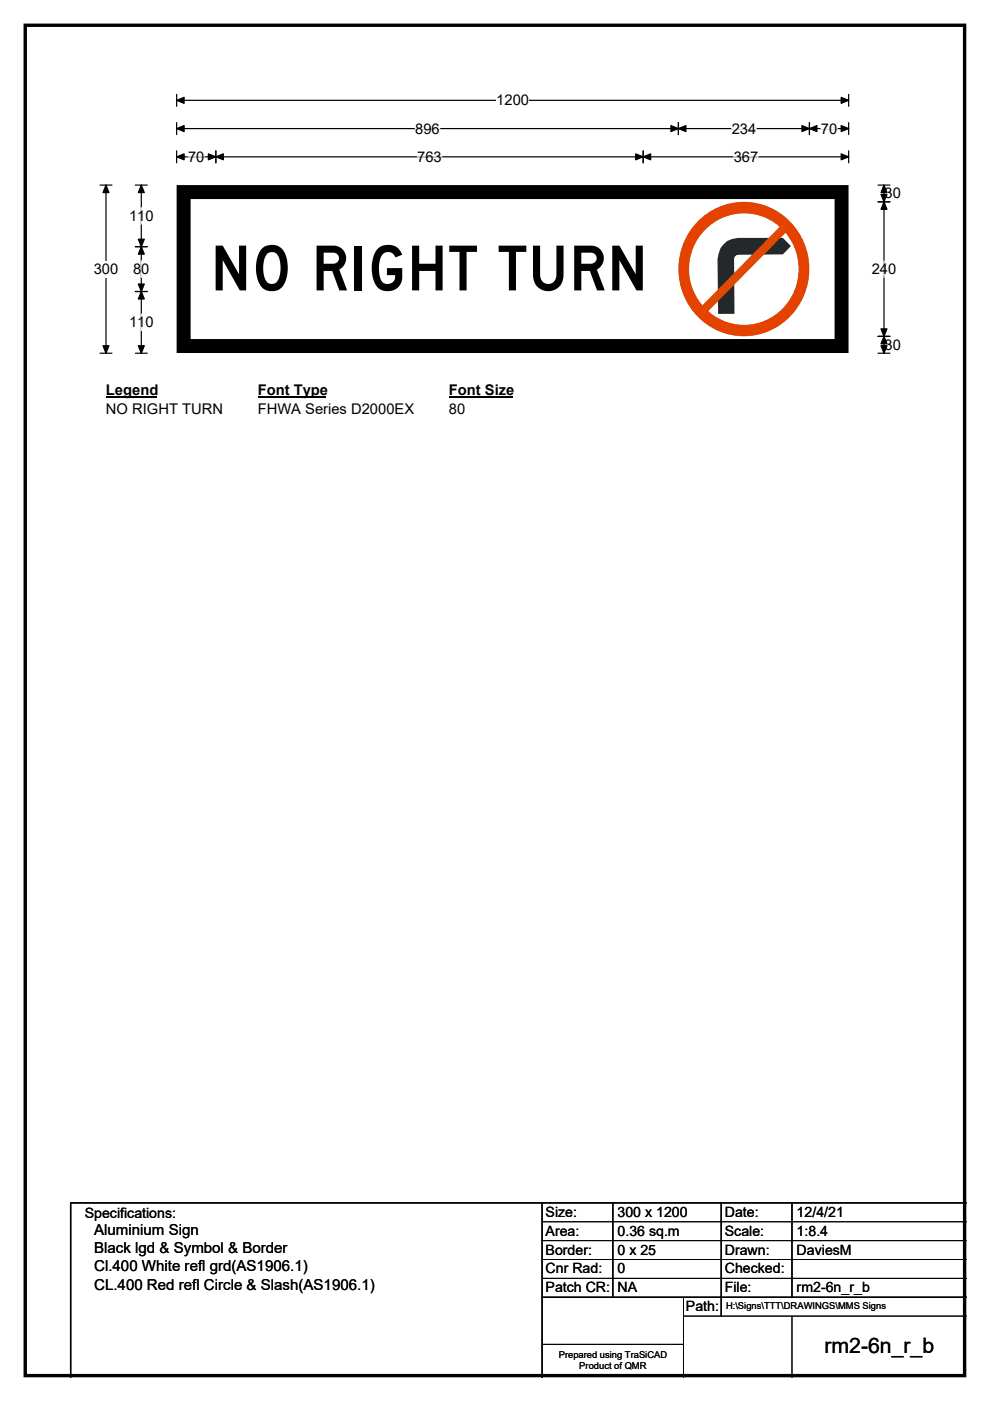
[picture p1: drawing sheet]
<svg xmlns="http://www.w3.org/2000/svg" width="210mm" height="297mm" viewBox="0 0 210 297" stroke-linecap="round" stroke-linejoin="round" font-family="sans-serif">
<path d="M5.4 5.4h199.2v286.3h-199.2z" fill="none" stroke="#000" stroke-width=".72"/>
<path d="M37.5 21.3h142.5M37.5 20v2.5M180 20v2.5" fill="none" stroke="#000" stroke-width=".25"/>
<path d="M37.5 21.3l1.6-.7v1.3zM178.4 20.6l1.6 .7-1.6 .6z" fill="#000" stroke="#000" stroke-width=".25"/>
<path d="M105.3 19.5h6.9v3.5h-6.9z" fill="#fff"/>
<g fill="none" stroke="#000" stroke-width=".25">
<path d="M21.2 39.2h2.5M22.5 39.2v35.7M37.5 27.3h142.5M37.5 26v2.5M37.5 32v2.5M37.5 33.3h142.5M45.8 32v2.5M136.4 32v2.5M143.9 26v2.5M171.7 26v2.5M180 26v2.5M180 32v2.5"/>
<path d="M21.2 74.9h2.5"/>
</g>
<g fill="#000" stroke="#000" stroke-width=".25">
<path d="M22.5 39.2l.6 1.6h-1.3zM37.5 27.3l1.6-.7v1.3zM37.5 33.3l1.6-.7v1.3zM45.8 33.3l1.6-.7v1.3zM44.2 32.6l1.6 .7-1.6 .6zM134.8 32.6l1.6 .7-1.6 .6zM136.4 33.3l1.6-.7v1.3zM143.9 27.3l1.6-.7v1.3zM142.3 26.6l1.6 .7-1.6 .6zM170.1 26.6l1.6 .7-1.6 .6zM171.7 27.3l1.6-.7v1.3zM178.4 26.6l1.6 .7-1.6 .6z"/>
<path d="M178.4 32.6l1.6 .7-1.6 .6zM21.8 73.3h1.3l-.6 1.6z"/>
</g>
<path d="M39.9 33.3h3.4M88.1 27.3h5.2M88.5 33.3h5.2M155.2 27.3h5.2M155.6 33.3h5.2M174.1 27.3h3.5" fill="none" stroke="#fff" stroke-width=".25"/>
<path d="M19.9 55.3h5.2v3.5h-5.2z" fill="#fff"/>
<path d="M28.7 39.2h2.5M30 39.2v35.7M186.2 39.2h2.6M187.5 39.2v35.7M28.7 52.3h2.5M186.2 42.8h2.6M28.7 61.8h2.5M28.7 74.9h2.5M186.2 74.9h2.6M186.2 71.3h2.6" fill="none" stroke="#000" stroke-width=".25"/>
<path d="M30 39.2l.6 1.6h-1.3zM187.5 39.2l.6 1.6h-1.2zM30 52.3l.6 1.6h-1.3zM29.3 50.7h1.3l-.6 1.6zM187.5 42.8l.6 1.6h-1.2zM186.9 41.2h1.2l-.6 1.6zM29.3 60.2h1.3l-.6 1.6zM30 61.8l.6 1.6h-1.3zM29.3 73.3h1.3l-.6 1.6zM186.9 69.7h1.2l-.6 1.6zM187.5 71.3l.6 1.6h-1.2zM186.9 73.3h1.2l-.6 1.6z" fill="#000" stroke="#000" stroke-width=".25"/>
<path d="M30 44v3.5M30 55.3v3.5M187.5 55.3v3.5M30 66.6v3.5" fill="none" stroke="#fff" stroke-width=".25"/>
<path d="M22.5 80.9h10.7v3.5h-10.7z" fill="#fff"/>
<path d="M22.5 84.2h10.7" fill="none" stroke="#000" stroke-width=".32"/>
<path d="M54.7 80.9h14.4v3.5h-14.4z" fill="#fff"/>
<path d="M54.7 84.2h14.4" fill="none" stroke="#000" stroke-width=".32"/>
<path d="M95.2 80.9h13.5v3.5h-13.5z" fill="#fff"/>
<path d="M95.2 84.2h13.5" fill="none" stroke="#000" stroke-width=".32"/>
<g fill="#fff">
<path d="M22.5 85.1h24.7v3.5h-24.7z"/>
<path d="M54.7 85.1h33v3.5h-33z"/>
<path d="M95.2 85.1h3.5v3.5h-3.5z"/>
<path d="M37.5 39.3h142.5v35.6h-142.5z"/>
</g>
<path d="M37.5 39.2h142.5v35.7h-142.5z" fill="none" stroke="#fff" stroke-width=".21"/>
<path d="M38.9 40.7h139.6v32.7h-139.6z" fill="none" stroke="#000" stroke-width="3"/>
<path d="M148.5 46.5a13.9 13.9 0 0 1 16.4-1.7 13.9 13.9 0 0 1 6.4 15.3 13.9 13.9 0 0 1-15.1 11.1 13.9 13.9 0 0 1-12.3-14.2 14.4 14.4 0 0 1 4.6-10.5z" fill-rule="evenodd" fill="#e54200"/>
<path d="M149.6 48.7a11.6 11.6 0 0 1 14.5-1.6 11.6 11.6 0 0 1 4.6 13.9 11.6 11.6 0 0 1-13.7 7.5 11.6 11.6 0 0 1-8.8-12.8 11.8 11.8 0 0 1 3.4-7z" fill-rule="evenodd" fill="#fff"/>
<path d="M153.4 51.9l.8-.8 1.1-.4 1.2-.3h9.6l1.6 1.8-1.6 1.7-9.4 .1a.95 .95 0 0 0-1 1.1l.1 11.4h-3.5l-.1-11.5 .6-2.4z" fill-rule="evenodd" fill="#23282b"/>
<path d="M166 47.4l1.2 1.3-17.6 17.8-1.2-1.2z" fill="#e14801"/>
<path d="M115 255v37M130 255v20M153 255v24M168 255v20M205 255h-190v37M115 275h90" fill="none" stroke="#000" stroke-width=".3"/>
<path d="M115 259h90M115 263h90M115 267h90M115 271h90M145 279h60M145 275v17M168 279v13M115 285h30" fill="none" stroke="#000" stroke-width=".21"/>
<text font-size="13.2" x="44.6" y="61.6">NO RIGHT TURN</text>
<text font-size="4.5" x="174.9" y="286.9">rm2-6n_r_b</text>
<g font-size="3.2">
<text x="20" y="261.9">Aluminium Sign</text>
<text x="20" y="265.7">Black lgd &amp; Symbol &amp; Border</text>
<text x="20" y="269.6">Cl.400 White refl grd(AS1906.1)</text>
<text x="20" y="273.4">CL.400 Red refl Circle &amp; Slash(AS1906.1)</text>
</g>
<g font-size="3.1">
<text x="105.3" y="22.3">1200</text>
<text x="88.1" y="28.3">896</text>
<text x="155.2" y="28.3">234</text>
<text x="174.1" y="28.3">70</text>
<text x="39.9" y="34.3">70</text>
<text x="88.5" y="34.3">763</text>
<text x="155.6" y="34.3">367</text>
<text x="27.4" y="46.8">110</text>
<text x="187.6" y="42.1">30</text>
<text x="19.9" y="58.1">300</text>
<text x="28.2" y="58.1">80</text>
<text x="184.9" y="58.1">240</text>
<text x="27.4" y="69.4">110</text>
<text x="187.6" y="74.1">30</text>
<text x="22.5" y="83.7">Legend</text>
<text x="54.7" y="83.7">Font Type</text>
<text x="95.2" y="83.7">Font Size</text>
<text x="22.5" y="87.9">NO RIGHT TURN</text>
<text x="54.7" y="87.9">FHWA Series D2000EX</text>
<text x="95.2" y="87.9">80</text>
</g>
<g font-size="3">
<text x="115.7" y="258">Size:</text>
<text x="131" y="258">300 x 1200</text>
<text x="153.7" y="258">Date:</text>
<text x="169" y="258">12/4/21</text>
<text x="18" y="258.2">Specifications:</text>
<text x="115.7" y="262">Area:</text>
<text x="131" y="262">0.36 sq.m</text>
<text x="153.7" y="262">Scale:</text>
<text x="169" y="262">1:8.4</text>
<text x="115.7" y="266">Border:</text>
<text x="115.7" y="270">Cnr Rad:</text>
<text x="131" y="266">0 x 25</text>
<text x="131" y="270">0</text>
<text x="153.7" y="266">Drawn:</text>
<text x="153.7" y="270">Checked:</text>
<text x="169" y="266">DaviesM</text>
<text x="115.7" y="274">Patch CR:</text>
<text x="131" y="274">NA</text>
<text x="153.7" y="274">File:</text>
<text x="169" y="274">rm2-6n_r_b</text>
<text x="145.5" y="278">Path:</text>
</g>
<g font-size="2">
<text x="154" y="277.6">H:\Signs\TTT\DRAWINGS\MMS Signs</text>
<text x="118.5" y="287.8">Prepared using TraSiCAD</text>
<text x="122.9" y="290.2">Product of QMR</text>
</g>
</svg>
